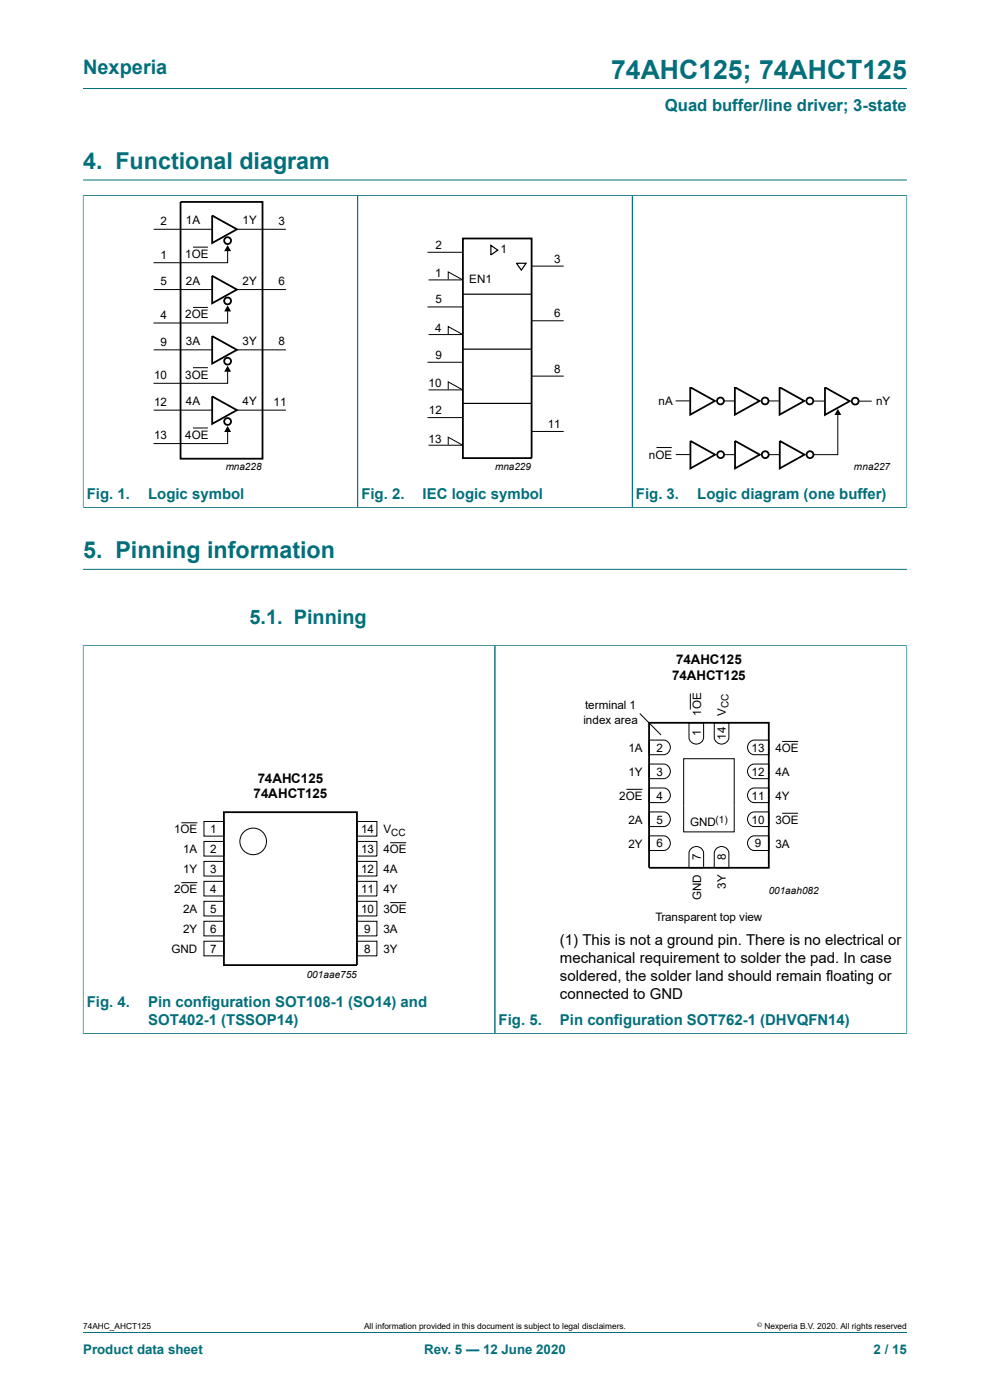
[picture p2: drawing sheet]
<svg xmlns="http://www.w3.org/2000/svg" width="210mm" height="297mm" viewBox="0 0 210 297" stroke-linecap="round" stroke-linejoin="round" font-family="sans-serif">
<g fill="none" stroke="#036f7b" stroke-width=".21">
<path d="M17.6 18.8h174.8M17.6 38.2h174.8M17.6 41.5h174.8M17.6 41.4v66.3M75.9 41.5v66.1M134.1 41.5v66.1M192.4 41.4v66.3M17.6 107.6h174.8M17.6 136.9h174.8M17.6 136.8v82.5M17.6 120.8h174.8M105 136.9v82.4"/>
<path d="M192.4 136.8v82.5M17.6 219.3h174.8M17.6 282.6h174.8"/>
</g>
<g fill="none" stroke="#000" stroke-width=".38">
<path d="M38.3 42.8h17.4v54.5h-17.4zM45 45.7l5.3 2.9-5.3 3zM45 58.5l5.3 2.9-5.3 2.9zM98.2 50.6h14.6v46.6h-14.6zM45 71.3l5.3 2.9-5.3 2.9zM45 84.1l5.3 2.9-5.3 2.9zM146.4 82.1l5.3 3-5.3 2.9zM146.5 93.5l5.2 3-5.2 2.9zM155.9 82.1l5.2 3-5.2 2.9zM155.9 93.5l5.3 3-5.3 2.9zM165.4 82.1l5.2 3-5.2 2.9zM165.4 93.5l5.3 3-5.3 2.9z"/>
<path d="M175 82.2l5.2 2.9-5.2 2.9zM137.7 153.3h25.4v30.8h-25.4zM47.5 172.3h28.2v32.4h-28.2z"/>
<circle cx="48.3" cy="51" r=".73"/>
<circle cx="48.3" cy="76.6" r=".73"/>
<circle cx="48.3" cy="63.8" r=".73"/>
<circle cx="48.3" cy="89.4" r=".73"/>
<circle cx="152.8" cy="85.1" r=".73"/>
<circle cx="152.9" cy="96.5" r=".73"/>
<circle cx="162.3" cy="85.1" r=".73"/>
<circle cx="162.3" cy="96.5" r=".73"/>
<circle cx="171.8" cy="85.1" r=".73"/>
<circle cx="171.8" cy="96.5" r=".73"/>
<circle cx="181.4" cy="85.1" r=".73"/>
</g>
<g fill="none" stroke="#000" stroke-width=".21">
<path d="M32.6 48.6h12.4M40.9 52.4h3.2M48.3 52.7v3h-15.7M50.2 48.6h10.5M90.7 53.5h7.5M90.9 59.4h7.3M95.1 59.3v-1.6l2.9 1.6M112.8 56.5h6.8M32.6 61.4h12.4M32.6 74.2h12.4M40.9 65.2h3.2M40.9 78h3.2"/>
<path d="M48.3 65.5v3h-15.7M48.3 78.3v3h-15.7M50.2 61.4h10.5M50.2 74.2h10.5M90.7 65.1h7.5M90.7 76.9h7.5M90.9 71h7.3M95.1 70.9v-1.6l2.9 1.6M112.8 68.1h6.8M112.8 79.8h6.8M32.6 87h12.4M40.9 90.8h3.2"/>
<path d="M48.3 91.1v3h-15.7M50.2 87h10.5M90.7 88.6h7.5M90.9 82.7h7.3M90.9 94.5h7.3M95.1 82.6v-1.6l2.9 1.6M95.1 94.4v-1.6l2.9 1.6M112.8 91.5h6.8M139.3 94.9h3.2M143.3 85h3M143.4 96.4h2.9M153.6 85.1h2.1"/>
<path d="M153.6 96.5h2.2M163 85.1h2.2M163.1 96.5h2.1M172.5 85.1h2.3M177.7 87.5v9h-5.2M182.1 85.1h2.8M135.7 151.4l4.5 4.5M137.7 157h3.1a1.56 1.56 0 0 1 1.4 1.6 1.56 1.56 0 0 1-1.4 1.5h-3.1zM146.1 153.3h3.2v3.1a1.56 1.56 0 0 1-1.6 1.5 1.56 1.56 0 0 1-1.6-1.5zM146.4 147.1v3.4M151.5 153.3h3.1v3.1a1.56 1.56 0 0 1-1.5 1.5 1.56 1.56 0 0 1-1.6-1.5zM159.1 157.3l.9-.3h3.1v3.1h-3.1a1.57 1.57 0 0 1-1.4-1.1 1.57 1.57 0 0 1 .5-1.7z"/>
<path d="M165.9 157.3h3.4M38.5 174.5h3.4M43.3 174.3h4.2v3.1h-4.2zM43.3 178.5h4.2v3.1h-4.2zM75.7 174.3h4.3v3.1h-4.3zM75.7 178.5h4.3v3.1h-4.3zM82.8 178.8h3.4M132.9 167.4h3.4M137.7 177.3h3.1a1.56 1.56 0 0 1 1.4 1.6 1.56 1.56 0 0 1-1.4 1.5h-3.1zM137.7 172.2h3.1a1.56 1.56 0 0 1 1.4 1.6 1.56 1.56 0 0 1-1.4 1.5h-3.1zM137.7 167.2h3.1a1.56 1.56 0 0 1 1.4 1.5 1.56 1.56 0 0 1-1.4 1.6h-3.1zM137.7 162.1h3.1a1.56 1.56 0 0 1 1.4 1.5 1.56 1.56 0 0 1-1.4 1.6h-3.1z"/>
<path d="M145 161h10.7v15.5h-10.7zM159.1 177.6l.9-.3h3.1v3.1h-3.1a1.57 1.57 0 0 1-1.4-1.1 1.57 1.57 0 0 1 .5-1.7zM159.1 172.6l.9-.4h3.1v3.1h-3.1a1.57 1.57 0 0 1-1.4-1.1 1.57 1.57 0 0 1 .5-1.6zM159.1 167.5l.9-.3h3.1v3.1h-3.1a1.57 1.57 0 0 1-1.4-1.1 1.57 1.57 0 0 1 .5-1.7zM159.1 162.4l.9-.3h3.1v3.1h-3.1a1.57 1.57 0 0 1-1.4-1.1 1.57 1.57 0 0 1 .5-1.7zM165.9 172.5h3.4M38.5 187.2h3.4M43.3 182.7h4.2v3.1h-4.2zM43.3 187h4.2v3.1h-4.2zM43.3 191.2h4.2v3.1h-4.2zM43.3 195.4h4.2v3.1h-4.2zM43.3 199.7h4.2v3.1h-4.2z"/>
<path d="M75.7 199.7h4.3v3.1h-4.3zM75.7 191.2h4.3v3.1h-4.3zM75.7 195.4h4.3v3.1h-4.3zM75.7 182.7h4.3v3.1h-4.3zM75.7 187h4.3v3.1h-4.3zM82.8 191.5h3.4M146.5 180.2a1.57 1.57 0 0 1 1.6-.6 1.57 1.57 0 0 1 1.2 1.4v3.1h-3.2v-3.1zM151.8 180.2a1.57 1.57 0 0 1 1.7-.6 1.57 1.57 0 0 1 1.1 1.4v3.1h-3.1v-3.1z"/>
<circle cx="53.7" cy="178.5" r="2.82"/>
</g>
<path d="M48.3 52l.7 1.3h-1.4zM48.3 64.8l.7 1.3h-1.4zM48.3 77.6l.7 1.3h-1.4zM48.3 90.4l.7 1.2h-1.4zM177.7 86.8l.8 1.2h-1.5z" fill="#000"/>
<path d="M104.1 52.1l1.5 1-1.5 1zM109.6 55.8h2l-1 1.5zM98.2 74.1h14.6M98.2 62.4h14.6M98.2 85.6h14.6" fill="none" stroke="#000" stroke-width=".25"/>
<text font-size="5.6" fill="#036f7b" x="129.6" y="16.8">74AHC125; 74AHCT125</text>
<g font-size="4.9" fill="#036f7b">
<text x="17.6" y="35.9">4. Functional diagram</text>
<text x="17.6" y="118.5">5. Pinning information</text>
</g>
<g font-size="4.2" fill="#036f7b">
<text x="17.6" y="15.6">Nexperia</text>
<text x="52.9" y="132.3">5.1. Pinning</text>
</g>
<text font-size="3.5" fill="#036f7b" x="141" y="23.7">Quad buffer/line driver; 3-state</text>
<g font-size="3.2" fill="#036f7b">
<text x="18.4" y="105.8">Fig. 1.</text>
<text x="31.4" y="105.8">Logic symbol</text>
<text x="76.7" y="105.8">Fig. 2.</text>
<text x="89.7" y="105.8">IEC logic symbol</text>
<text x="134.9" y="105.8">Fig. 3.</text>
<text x="147.9" y="105.8">Logic diagram (one buffer)</text>
<text x="18.4" y="213.6">Fig. 4.</text>
<text x="31.4" y="213.6">Pin configuration SOT108-1 (SO14) and</text>
<text x="31.4" y="217.4">SOT402-1 (TSSOP14)</text>
<text x="105.8" y="217.4">Fig. 5.</text>
<text x="118.8" y="217.4">Pin configuration SOT762-1 (DHVQFN14)</text>
</g>
<g font-size="3.2">
<text x="118.8" y="200.4">(1) This is not a ground pin. There is no electrical or</text>
<text x="118.8" y="204.2">mechanical requirement to solder the pad. In case</text>
<text x="118.8" y="208">soldered, the solder land should remain floating or</text>
<text x="118.8" y="211.8">connected to GND</text>
</g>
<g font-size="2.8">
<text x="143.5" y="140.9">74AHC125</text>
<text x="142.6" y="144.2">74AHCT125</text>
<text x="54.7" y="166">74AHC125</text>
<text x="53.8" y="169.4">74AHCT125</text>
</g>
<g font-size="2.8" fill="#036f7b">
<text x="17.6" y="287.2">Product data sheet</text>
<text x="90" y="287.2">Rev. 5 — 12 June 2020</text>
<text x="185.3" y="287.2">2 / 15</text>
</g>
<g font-size="2.5">
<text x="34" y="47.7">2</text>
<text x="39.4" y="47.6">1A</text>
<text x="51.4" y="47.6">1Y</text>
<text x="59.1" y="47.7">3</text>
<text x="92.4" y="52.8">2</text>
<text x="106.2" y="53.8">1</text>
<text x="34" y="54.8">1</text>
<text x="39.3" y="54.7">1OE</text>
<text x="92.3" y="58.8">1</text>
<text x="117.5" y="55.7">3</text>
<text x="34" y="60.6">5</text>
<text x="39.4" y="60.4">2A</text>
<text x="51.4" y="60.4">2Y</text>
<text x="59.1" y="60.5">6</text>
<text x="92.4" y="64.4">5</text>
<text x="99.6" y="60.1">EN1</text>
<text x="34" y="67.6">4</text>
<text x="39.3" y="67.5">2OE</text>
<text x="92.3" y="70.4">4</text>
<text x="117.5" y="67.4">6</text>
<text x="34" y="73.3">9</text>
<text x="39.4" y="73.2">3A</text>
<text x="51.4" y="73.2">3Y</text>
<text x="59.1" y="73.3">8</text>
<text x="92.4" y="76.1">9</text>
<text x="32.7" y="80.4">10</text>
<text x="39.3" y="80.3">3OE</text>
<text x="90.9" y="82.1">10</text>
<text x="117.5" y="79">8</text>
<text x="32.7" y="86.1">12</text>
<text x="39.4" y="86">4A</text>
<text x="51.4" y="86">4Y</text>
<text x="58" y="86.1">11</text>
<text x="91" y="87.9">12</text>
<text x="139.7" y="86">nA</text>
<text x="185.8" y="85.9">nY</text>
<text x="32.7" y="93.2">13</text>
<text x="39.3" y="93.1">4OE</text>
<text x="90.9" y="93.9">13</text>
<text x="116.2" y="90.8">11</text>
<text x="137.7" y="97.4">nOE</text>
<text x="123.8" y="153.5">index area</text>
<text x="124.1" y="150.5">terminal 1</text>
<text x="148.7" y="151.9" transform="rotate(-90 148.7 151.9)">1OE</text>
<text x="154" y="151.9" transform="rotate(-90 154 151.9)">V</text>
<text x="133.3" y="159.5">1A</text>
<text x="139.3" y="159.5">2</text>
<text x="148.7" y="156.2" transform="rotate(-90 148.7 156.2)">1</text>
<text x="153.9" y="156.9" transform="rotate(-90 153.9 156.9)">14</text>
<text x="159.4" y="159.5">13</text>
<text x="164.5" y="159.5">4OE</text>
<text x="133.3" y="164.6">1Y</text>
<text x="139.3" y="164.5">3</text>
<text x="159.4" y="164.5">12</text>
<text x="164.5" y="164.6">4A</text>
<text x="131.3" y="169.7">2OE</text>
<text x="139.3" y="169.6">4</text>
<text x="159.4" y="169.6">11</text>
<text x="164.5" y="169.7">4Y</text>
<text x="37" y="176.8">1OE</text>
<text x="44.6" y="176.7">1</text>
<text x="76.6" y="176.7">14</text>
<text x="81.4" y="176.8">V</text>
<text x="133.3" y="179.8">2Y</text>
<text x="133.3" y="174.8">2A</text>
<text x="139.3" y="179.8">6</text>
<text x="139.3" y="174.7">5</text>
<text x="146.4" y="175.3">GND</text>
<text x="159.4" y="174.7">10</text>
<text x="160.1" y="179.8">9</text>
<text x="164.5" y="179.8">3A</text>
<text x="164.5" y="174.8">3OE</text>
<text x="38.9" y="181">1A</text>
<text x="38.9" y="185.3">1Y</text>
<text x="44.6" y="180.9">2</text>
<text x="44.6" y="185.2">3</text>
<text x="76.6" y="185.2">12</text>
<text x="76.6" y="180.9">13</text>
<text x="81.4" y="181">4OE</text>
<text x="81.4" y="185.3">4A</text>
<text x="148.7" y="182.5" transform="rotate(-90 148.7 182.5)">7</text>
<text x="153.9" y="182.5" transform="rotate(-90 153.9 182.5)">8</text>
<text x="37" y="189.5">2OE</text>
<text x="44.6" y="189.4">4</text>
<text x="76.6" y="189.4">11</text>
<text x="81.4" y="189.5">4Y</text>
<text x="148.7" y="191" transform="rotate(-90 148.7 191)">GND</text>
<text x="154" y="188.5" transform="rotate(-90 154 188.5)">3Y</text>
<text x="38.9" y="193.7">2A</text>
<text x="38.9" y="198">2Y</text>
<text x="44.6" y="193.6">5</text>
<text x="44.6" y="197.9">6</text>
<text x="76.6" y="193.6">10</text>
<text x="77.2" y="198">9</text>
<text x="81.4" y="193.7">3OE</text>
<text x="81.4" y="198">3A</text>
<text x="139.1" y="195.3">Transparent top view</text>
<text x="36.4" y="202.2">GND</text>
<text x="44.6" y="202.1">7</text>
<text x="77.2" y="202.2">8</text>
<text x="81.4" y="202.2">3Y</text>
</g>
<g font-size="2.1">
<text x="47.9" y="99.7">mna228</text>
<text x="105" y="99.7">mna229</text>
<text x="181.1" y="99.7">mna227</text>
<text x="154.5" y="150.3" transform="rotate(-90 154.5 150.3)">CC</text>
<text x="83" y="177.3">CC</text>
<text x="151.8" y="174.6">(1)</text>
<text x="163.1" y="189.7">001aah082</text>
<text x="65.1" y="207.6">001aae755</text>
</g>
<g font-size="1.8">
<text x="17.6" y="282">74AHC_AHCT125</text>
<text x="77.2" y="282">All information provided in this document is subject to legal disclaimers.</text>
<text x="162.2" y="282">Nexperia B.V. 2020. All rights reserved</text>
</g>
<text font-size="1.4" x="160.6" y="281.6">©</text>
</svg>
